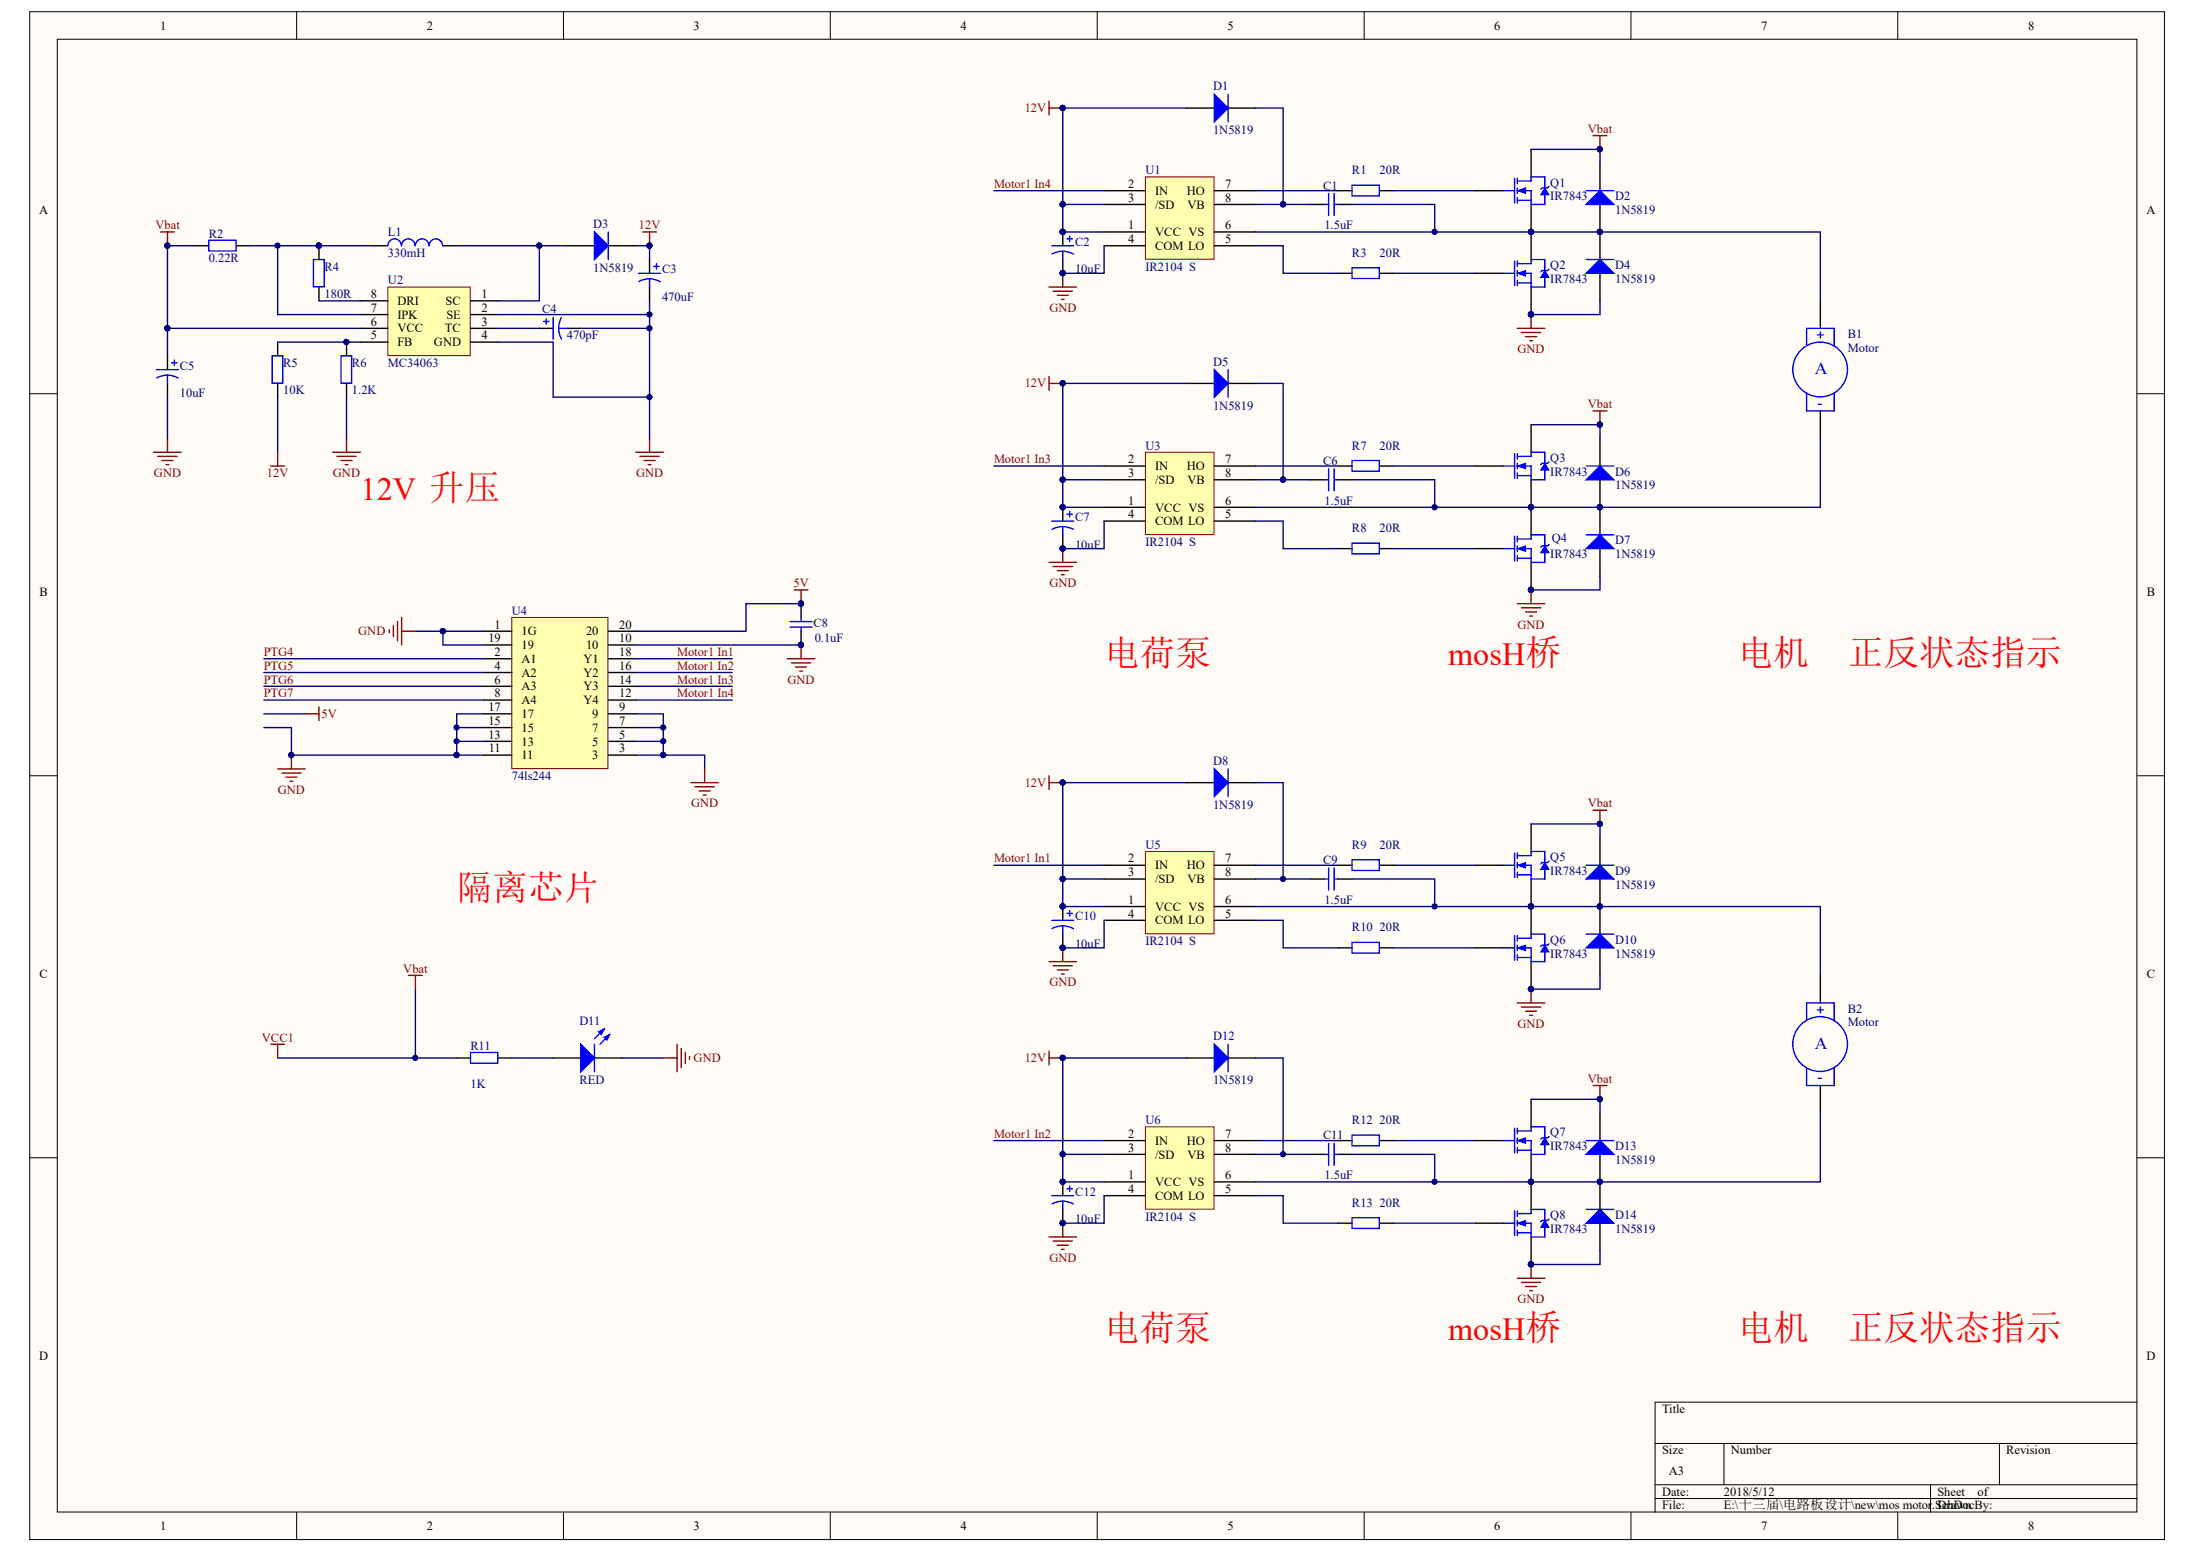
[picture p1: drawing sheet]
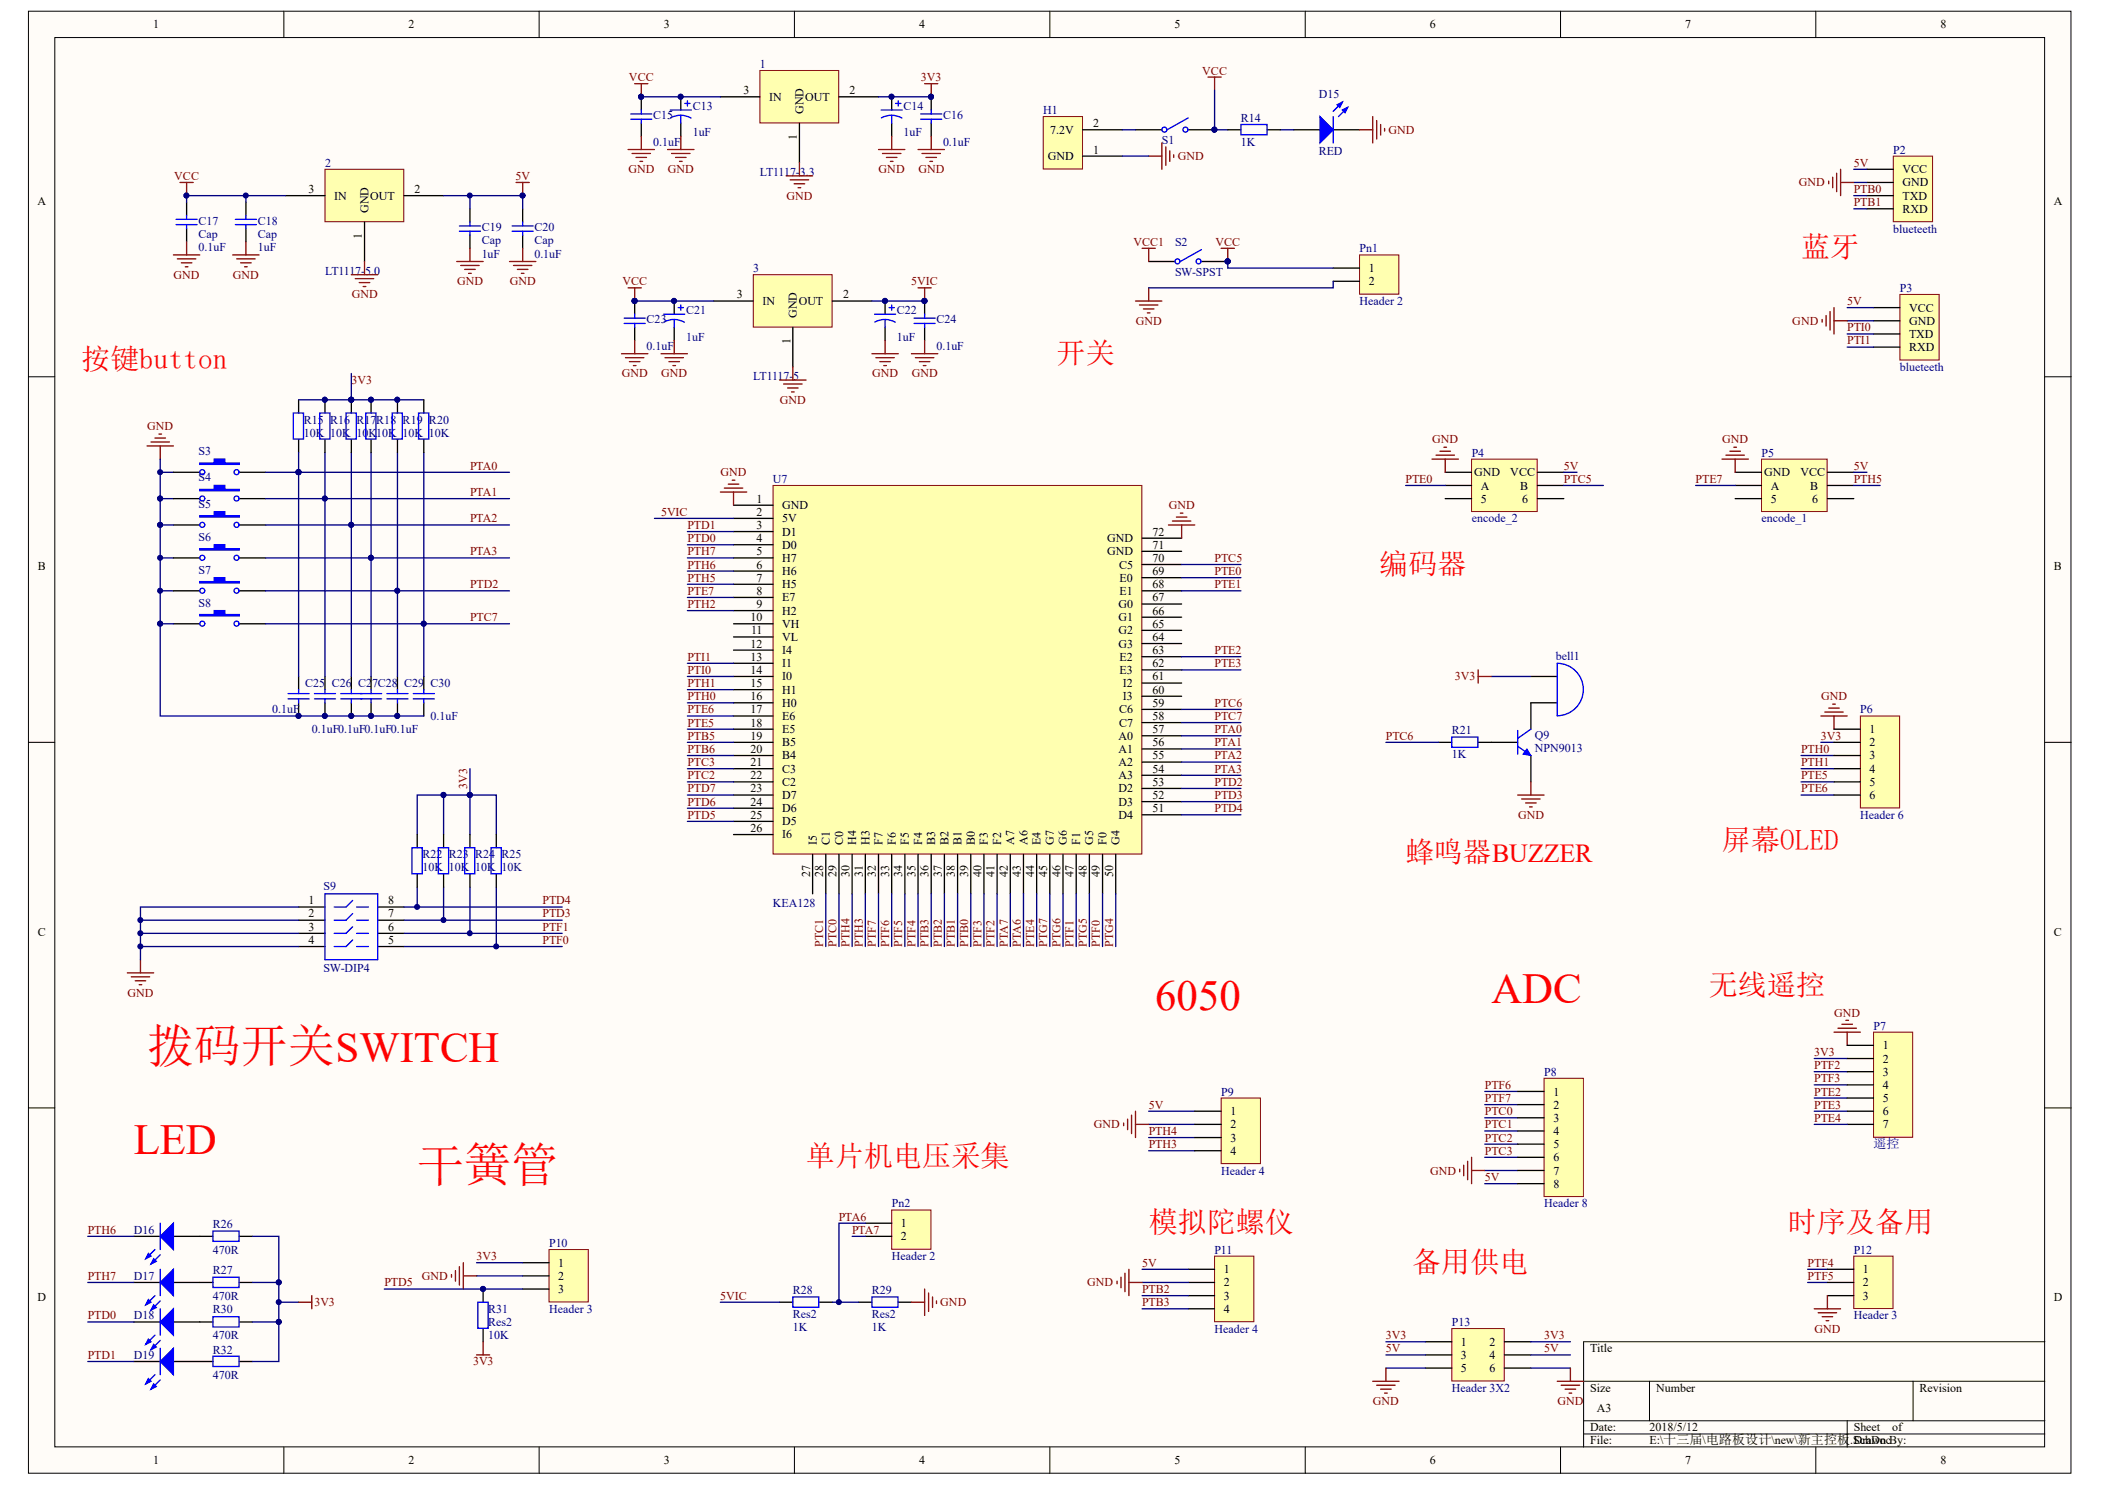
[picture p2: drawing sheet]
# Altium project new.PrjPCB
2 sheets, 128 parts. Net scope: global (net labels, ports and power ports of the same name join across sheets).
Board file: new.PcbDoc
Sheets:
  新主控板.SchDoc
  mos motor.SchDoc

## Sheet 新主控板.SchDoc
size A3

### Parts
1  LT1117-3.3  [1117]
2  LT1117-5.0  [1117]
3  LT1117-5  [1117]
bell1  Bell  [470uF]  (value not drawn)
C13  value 1uF  [0805(2012)]  (hidden comment: Cap Pol1)
C14  value 1uF  [0805(2012)]  (hidden comment: Cap Pol1)
C15  value 0.1uF  [0805(2012)]  (hidden comment: Cap)
C16  value 0.1uF  [0805(2012)]  (hidden comment: Cap)
C17  Cap  value 0.1uF  [0805(2012)]
C18  Cap  value 1uF  [0805(2012)]
C19  Cap  value 1uF  [0805(2012)]
C20  Cap  value 0.1uF  [0805(2012)]
C21  value 1uF  [0805(2012)]  (hidden comment: Cap Pol1)
C22  value 1uF  [0805(2012)]  (hidden comment: Cap Pol1)
C23  value 0.1uF  [0805(2012)]  (hidden comment: Cap)
C24  value 0.1uF  [0805(2012)]  (hidden comment: Cap)
C25  value 0.1uF  [0805(2012)]  (hidden comment: Cap)
C26  value 0.1uF  [0805(2012)]  (hidden comment: Cap)
C27  value 0.1uF  [0805(2012)]  (hidden comment: Cap)
C28  value 0.1uF  [0805(2012)]  (hidden comment: Cap)
C29  value 0.1uF  [0805(2012)]  (hidden comment: Cap)
C30  value 0.1uF  [0805(2012)]  (hidden comment: Cap)
D15  RED  [0805LED]
D16  LED0  [0805LED]  (value not drawn)
D17  LED0  [0805LED]  (value not drawn)
D18  LED0  [0805LED]  (value not drawn)
D19  LED0  [0805LED]  (value not drawn)
H1  H1  [KF301-2P]  (value not drawn)
P2  blueteeth  [HDR1X4]
P3  blueteeth  [HDR1X4]
P4  encode_2  [HDR2X3]
P5  encode_1  [HDR2X3]
P6  Header 6  [HDR1X6]
P7  遥控  [HDR1X7]
P8  Header 8  [HDR1X8]
P9  Header 4  [HDR1X4]
P10  Header 3  [HDR1X3]
P11  Header 4  [HDR1X4]
P12  Header 3  [HDR1X3]
P13  Header 3X2  [HDR2X3]
Pn1  Header 2  [HDR1X2]
Pn2  Header 2  [HDR1X2]
Q9  NPN9013  [TO-226-AE]
R14  value 1K  [0805(2012)]  (hidden comment: Res2)
R15  value 10K  [0805(2012)]  (hidden comment: Res2)
R16  value 10K  [0805(2012)]  (hidden comment: Res2)
R17  value 10K  [0805(2012)]  (hidden comment: Res2)
R18  value 10K  [0805(2012)]  (hidden comment: Res2)
R19  value 10K  [0805(2012)]  (hidden comment: Res2)
R20  value 10K  [0805(2012)]  (hidden comment: Res2)
R21  value 1K  [0805(2012)]  (hidden comment: Res2)
R22  value 10K  [0805(2012)]  (hidden comment: Res2)
R23  value 10K  [0805(2012)]  (hidden comment: Res2)
R24  value 10K  [0805(2012)]  (hidden comment: Res2)
R25  value 10K  [0805(2012)]  (hidden comment: Res2)
R26  value 470R  [0805(2012)]  (hidden comment: Res2)
R27  value 470R  [0805(2012)]  (hidden comment: Res2)
R28  Res2  value 1K  [0805(2012)]
R29  Res2  value 1K  [0805(2012)]
R30  value 470R  [0805(2012)]  (hidden comment: Res2)
R31  Res2  value 10K  [0805(2012)]
R32  value 470R  [0805(2012)]  (hidden comment: Res2)
S1  SW-SPST  [SWICH_3]  (value not drawn)
S2  SW-SPST  [SWICH_3]
S3  SW-PB  [PCBComponent_1]  (value not drawn)
S4  SW-PB  [PCBComponent_1]  (value not drawn)
S5  SW-PB  [PCBComponent_1]  (value not drawn)
S6  SW-PB  [PCBComponent_1]  (value not drawn)
S7  SW-PB  [PCBComponent_1]  (value not drawn)
S8  SW-PB  [PCBComponent_1]  (value not drawn)
S9  SW-DIP4  [DIP-8]
U7  KEA128  [KEA128_BOARD]

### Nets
3V3: 1.2(OUT) bell1.1(A) C14.1 C16.2 P6.2 P7.2 P10.1 P13.1 P13.2 R15.2 R16.2 R17.2 R18.2 R19.2 R20.2 R22.2 R23.2 R24.2 R25.2 R26.2 R27.2 R30.2 R31.1 R32.2
5V: 2.2(OUT) C19.2 C20.2 P2.1(VCC) P3.1(VCC) P4.2(VCC) P5.2(VCC) P8.8 P9.1 P11.1 P13.3 P13.4
5VIC: 3.2(OUT) C22.1 C24.2 R28.1 U7.2(5V)
GND: 1.1(GND) 2.1(GND) 3.1(GND) C13.2 C14.2 C15.1 C16.1 C17.1 C18.1 C19.1 C20.1 C21.2 C22.2 C23.1 C24.1 C25.1 C26.1 C27.1 C28.1 C29.1 C30.1 D15.2(K) H1.1(GND) P2.2(GND) P3.2(GND) P4.1(GND) P5.1(GND) P6.1 P7.1 P8.7 P9.2 P10.2 P11.2 P12.3 P13.5 P13.6 Pn1.2 Q9.1(E) R29.2 S3.1 S4.1 S5.1 S6.1 S7.1 S8.1 S9.1 S9.2 S9.3 S9.4 U7.1(GND) U7.72(GND)
VCC: 1.3(IN) 2.3(IN) 3.3(IN) C13.1 C15.2 C17.2 C18.2 C21.1 C23.2 Pn1.1 R14.2 S1.2(NO) S2.2(NO)
VCC1: S2.1(COMMON)  [project net Vbat]
PTA0: C25.2 R15.1 S3.2 U7.57(A0)
PTA1: C26.2 R16.1 S4.2 U7.56(A1)
PTA2: C27.2 R17.1 S5.2 U7.55(A2)
PTA3: C28.2 R18.1 S6.2 U7.54(A3)
PTA6: Pn2.1 R28.2 R29.1 U7.43(A6)
PTA7: Pn2.2 U7.42(A7)
PTB0: P2.3(TXD) U7.39(B0)
PTB1: P2.4(RXD) U7.38(B1)
PTB2: P11.3 U7.37(B2)
PTB3: P11.4 U7.36(B3)
PTB5: U7.19(B5)
PTB6: U7.20(B4)
PTC0: P8.3 U7.29(C0)
PTC1: P8.4 U7.28(C1)
PTC2: P8.5 U7.22(C2)
PTC3: P8.6 U7.21(C3)
PTC5: P4.4(B) U7.70(C5)
PTC6: R21.1 U7.59(C6)
PTC7: C30.2 R20.1 S8.2 U7.58(C7)
PTD0: D18.2(K) U7.4(D0)
PTD1: D19.2(K) U7.3(D1)
PTD2: C29.2 R19.1 S7.2 U7.53(D2)
PTD3: R23.1 S9.7 U7.52(D3)
PTD4: R22.1 S9.8 U7.51(D4)
PTD5: P10.3 R31.2 U7.25(D5)
PTD6: U7.24(D6)
PTD7: U7.23(D7)
PTE0: P4.3(A) U7.69(E0)
PTE1: U7.68(E1)
PTE2: P7.5 U7.63(E2)
PTE3: P7.6 U7.62(E3)
PTE4: P7.7 U7.44(E4)
PTE5: P6.5 U7.18(E5)
PTE6: P6.6 U7.17(E6)
PTE7: P5.3(A) U7.8(E7)
PTF0: R25.1 S9.5 U7.49(F0)
PTF1: R24.1 S9.6 U7.47(F1)
PTF2: P7.3 U7.41(F2)
PTF3: P7.4 U7.40(F3)
PTF4: P12.1 U7.35(F4)
PTF5: P12.2 U7.34(F5)
PTF6: P8.1 U7.33(F6)
PTF7: P8.2 U7.32(F7)
PTG4: U7.50(G4)
PTG5: U7.48(G5)
PTG6: U7.46(G6)
PTG7: U7.45(G7)
PTH0: P6.3 U7.16(H0)
PTH1: P6.4 U7.15(H1)
PTH2: U7.9(H2)
PTH3: P9.4 U7.31(H3)
PTH4: P9.3 U7.30(H4)
PTH5: P5.4(B) U7.7(H5)
PTH6: D16.2(K) U7.6(H6)
PTH7: D17.2(K) U7.5(H7)
PTI0: P3.3(TXD) U7.14(I0)
PTI1: P3.4(RXD) U7.13(I1)
Netbell1_2: bell1.2(B) Q9.3(C)
NetD15_1: D15.1(A) R14.1
NetD16_1: D16.1(A) R26.1
NetD17_1: D17.1(A) R27.1
NetD18_1: D18.1(A) R30.1
NetD19_1: D19.1(A) R32.1
NetH1_2: H1.2(7.2V) S1.1(COMMON)
NetQ9_2: Q9.2(B) R21.2

Not connected (* = marked no-connect by the designer): P4 5 6; P5 5 6; U7 10(VH) 11(VL) 12(I4) 26(I6) 27(I5) 60(I3) 61(I2) 64(G3) 65(G2) 66(G1) 67(G0) 71(GND)

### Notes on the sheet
- 蓝牙
- 按键button
- 开关
- 编码器
- 蜂鸣器BUZZER
- 屏幕OLED
- 6050
- ADC
- 无线遥控
- 拨码开关SWITCH
- LED
- 单片机电压采集
- 干簧管
- (near P11) 模拟陀螺仪
- (near P12) 时序及备用
- 备用供电

## Sheet mos motor.SchDoc
size A3

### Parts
B1  Motor  [KF301-2P]
B2  Motor  [KF301-2P]
C1  value 1.5uF  [0805(2012)]  (hidden comment: Cap)
C2  value 10uF  [SOD-323(0805)]  (hidden comment: Cap Pol1)
C3  value 470uF  [RB5-10.5]  (hidden comment: Cap Pol1)
C4  value 470pF  [SOD-323(0805)]  (hidden comment: Cap Pol1)
C5  value 10uF  [SOD-323(0805)]  (hidden comment: Cap Pol1)
C6  value 1.5uF  [0805(2012)]  (hidden comment: Cap)
C7  value 10uF  [SOD-323(0805)]  (hidden comment: Cap Pol1)
C8  value 0.1uF  [0805(2012)]  (hidden comment: Cap)
C9  value 1.5uF  [0805(2012)]  (hidden comment: Cap)
C10  value 10uF  [SOD-323(0805)]  (hidden comment: Cap Pol1)
C11  value 1.5uF  [0805(2012)]  (hidden comment: Cap)
C12  value 10uF  [SOD-323(0805)]  (hidden comment: Cap Pol1)
D1  1N5819  [0805(2012)]
D2  1N5819  [0805(2012)]
D3  1N5819  [0805(2012)]
D4  1N5819  [0805(2012)]
D5  1N5819  [0805(2012)]
D6  1N5819  [0805(2012)]
D7  1N5819  [0805(2012)]
D8  1N5819  [0805(2012)]
D9  1N5819  [0805(2012)]
D10  1N5819  [0805(2012)]
D11  RED  [0805LED]
D12  1N5819  [0805(2012)]
D13  1N5819  [0805(2012)]
D14  1N5819  [0805(2012)]
L1  value 330mH  [电感10*12]  (hidden comment: Inductor)
Q1  IR7843  [LR7843]
Q2  IR7843  [LR7843]
Q3  IR7843  [LR7843]
Q4  IR7843  [LR7843]
Q5  IR7843  [LR7843]
Q6  IR7843  [LR7843]
Q7  IR7843  [LR7843]
Q8  IR7843  [LR7843]
R1  value 20R  [0805(2012)]  (hidden comment: Res2)
R2  value 0.22R  [1206(3216)]  (hidden comment: Res2)
R3  value 20R  [0805(2012)]  (hidden comment: Res2)
R4  value 180R  [0805(2012)]  (hidden comment: Res2)
R5  value 10K  [0805(2012)]  (hidden comment: Res2)
R6  value 1.2K  [0805(2012)]  (hidden comment: Res2)
R7  value 20R  [0805(2012)]  (hidden comment: Res2)
R8  value 20R  [0805(2012)]  (hidden comment: Res2)
R9  value 20R  [0805(2012)]  (hidden comment: Res2)
R10  value 20R  [0805(2012)]  (hidden comment: Res2)
R11  value 1K  [0805(2012)]  (hidden comment: Res2)
R12  value 20R  [0805(2012)]  (hidden comment: Res2)
R13  value 20R  [0805(2012)]  (hidden comment: Res2)
U1  IR2104  S  [IR2104S]
U2  MC34063  [MC34063]
U3  IR2104  S  [IR2104S]
U4  74ls244  [74ls244Da]
U5  IR2104  S  [IR2104S]
U6  IR2104  S  [IR2104S]

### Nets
5V: C8.2 U4.20
12V: C2.1 C3.1 C7.1 C10.1 C12.1 D1.2(A) D3.1(K) D5.2(A) D8.2(A) D12.2(A) R5.1 U1.1(VCC) U1.3(/SD) U3.1(VCC) U3.3(/SD) U5.1(VCC) U5.3(/SD) U6.1(VCC) U6.3(/SD)
GND: C2.2 C3.2 C4.2 C5.2 C7.2 C8.1 C10.2 C12.2 D4.2(A) D7.2(A) D10.2(A) D11.2(K) D14.2(A) Q2.3(S) Q4.3(S) Q6.3(S) Q8.3(S) R6.1 U1.4(COM) U2.2(SE) U2.4(GND) U3.4(COM) U4.1(1G) U4.3 U4.5 U4.7 U4.9 U4.10 U4.11 U4.13 U4.15 U4.17 U4.19 U5.4(COM) U6.4(COM)
Vbat: C5.1 D2.1(K) D6.1(K) D9.1(K) D13.1(K) Q1.2(D) Q3.2(D) Q5.2(D) Q7.2(D) R2.2 R11.1 U2.6(VCC)  [also labelled VCC1]
Motor1 In1: U4.18(Y1) U5.2(IN)
Motor1 In2: U4.16(Y2) U6.2(IN)
Motor1 In3: U3.2(IN) U4.14(Y3)
Motor1 In4: U1.2(IN) U4.12(Y4)
PTG4: U4.2(A1)
PTG5: U4.4(A2)
PTG6: U4.6(A3)
PTG7: U4.8(A4)
NetB1_1: B1.1(+) C1.2 D2.2(A) D4.1(K) Q1.3(S) Q2.2(D) U1.6(VS)
NetB1_2: B1.2(-) C6.2 D6.2(A) D7.1(K) Q3.3(S) Q4.2(D) U3.6(VS)
NetB2_1: B2.1(+) C9.2 D9.2(A) D10.1(K) Q5.3(S) Q6.2(D) U5.6(VS)
NetB2_2: B2.2(-) C11.2 D13.2(A) D14.1(K) Q7.3(S) Q8.2(D) U6.6(VS)
NetC1_1: C1.1 D1.1(K) U1.8(VB)
NetC4_1: C4.1 U2.3(TC)
NetC6_1: C6.1 D5.1(K) U3.8(VB)
NetC9_1: C9.1 D8.1(K) U5.8(VB)
NetC11_1: C11.1 D12.1(K) U6.8(VB)
NetD3_2: D3.2(A) L1.2 U2.1(SC)
NetD11_1: D11.1(A) R11.2
NetL1_1: L1.1 R2.1 R4.2 U2.7(IPK)
NetQ1_1: Q1.1(G) R1.2
NetQ2_1: Q2.1(G) R3.2
NetQ3_1: Q3.1(G) R7.2
NetQ4_1: Q4.1(G) R8.2
NetQ5_1: Q5.1(G) R9.2
NetQ6_1: Q6.1(G) R10.2
NetQ7_1: Q7.1(G) R12.2
NetQ8_1: Q8.1(G) R13.2
NetR1_1: R1.1 U1.7(HO)
NetR3_1: R3.1 U1.5(LO)
NetR4_1: R4.1 U2.8(DRI)
NetR5_2: R5.2 R6.2 U2.5(FB)
NetR7_1: R7.1 U3.7(HO)
NetR8_1: R8.1 U3.5(LO)
NetR9_1: R9.1 U5.7(HO)
NetR10_1: R10.1 U5.5(LO)
NetR12_1: R12.1 U6.7(HO)
NetR13_1: R13.1 U6.5(LO)

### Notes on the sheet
- 12V
- 升压
- 电荷泵
- mosH桥
- 电机
- 正反状态指示
- 隔离芯片

## Nets that join several sheets
5V: 新主控板 (12 pins), mos motor (C8.2 U4.20)
GND: 新主控板 (51 pins), mos motor (35 pins)
Vbat: 新主控板 (S2.1), mos motor (12 pins)
PTG4: 新主控板 (U7.50), mos motor (U4.2)
PTG5: 新主控板 (U7.48), mos motor (U4.4)
PTG6: 新主控板 (U7.46), mos motor (U4.6)
PTG7: 新主控板 (U7.45), mos motor (U4.8)
